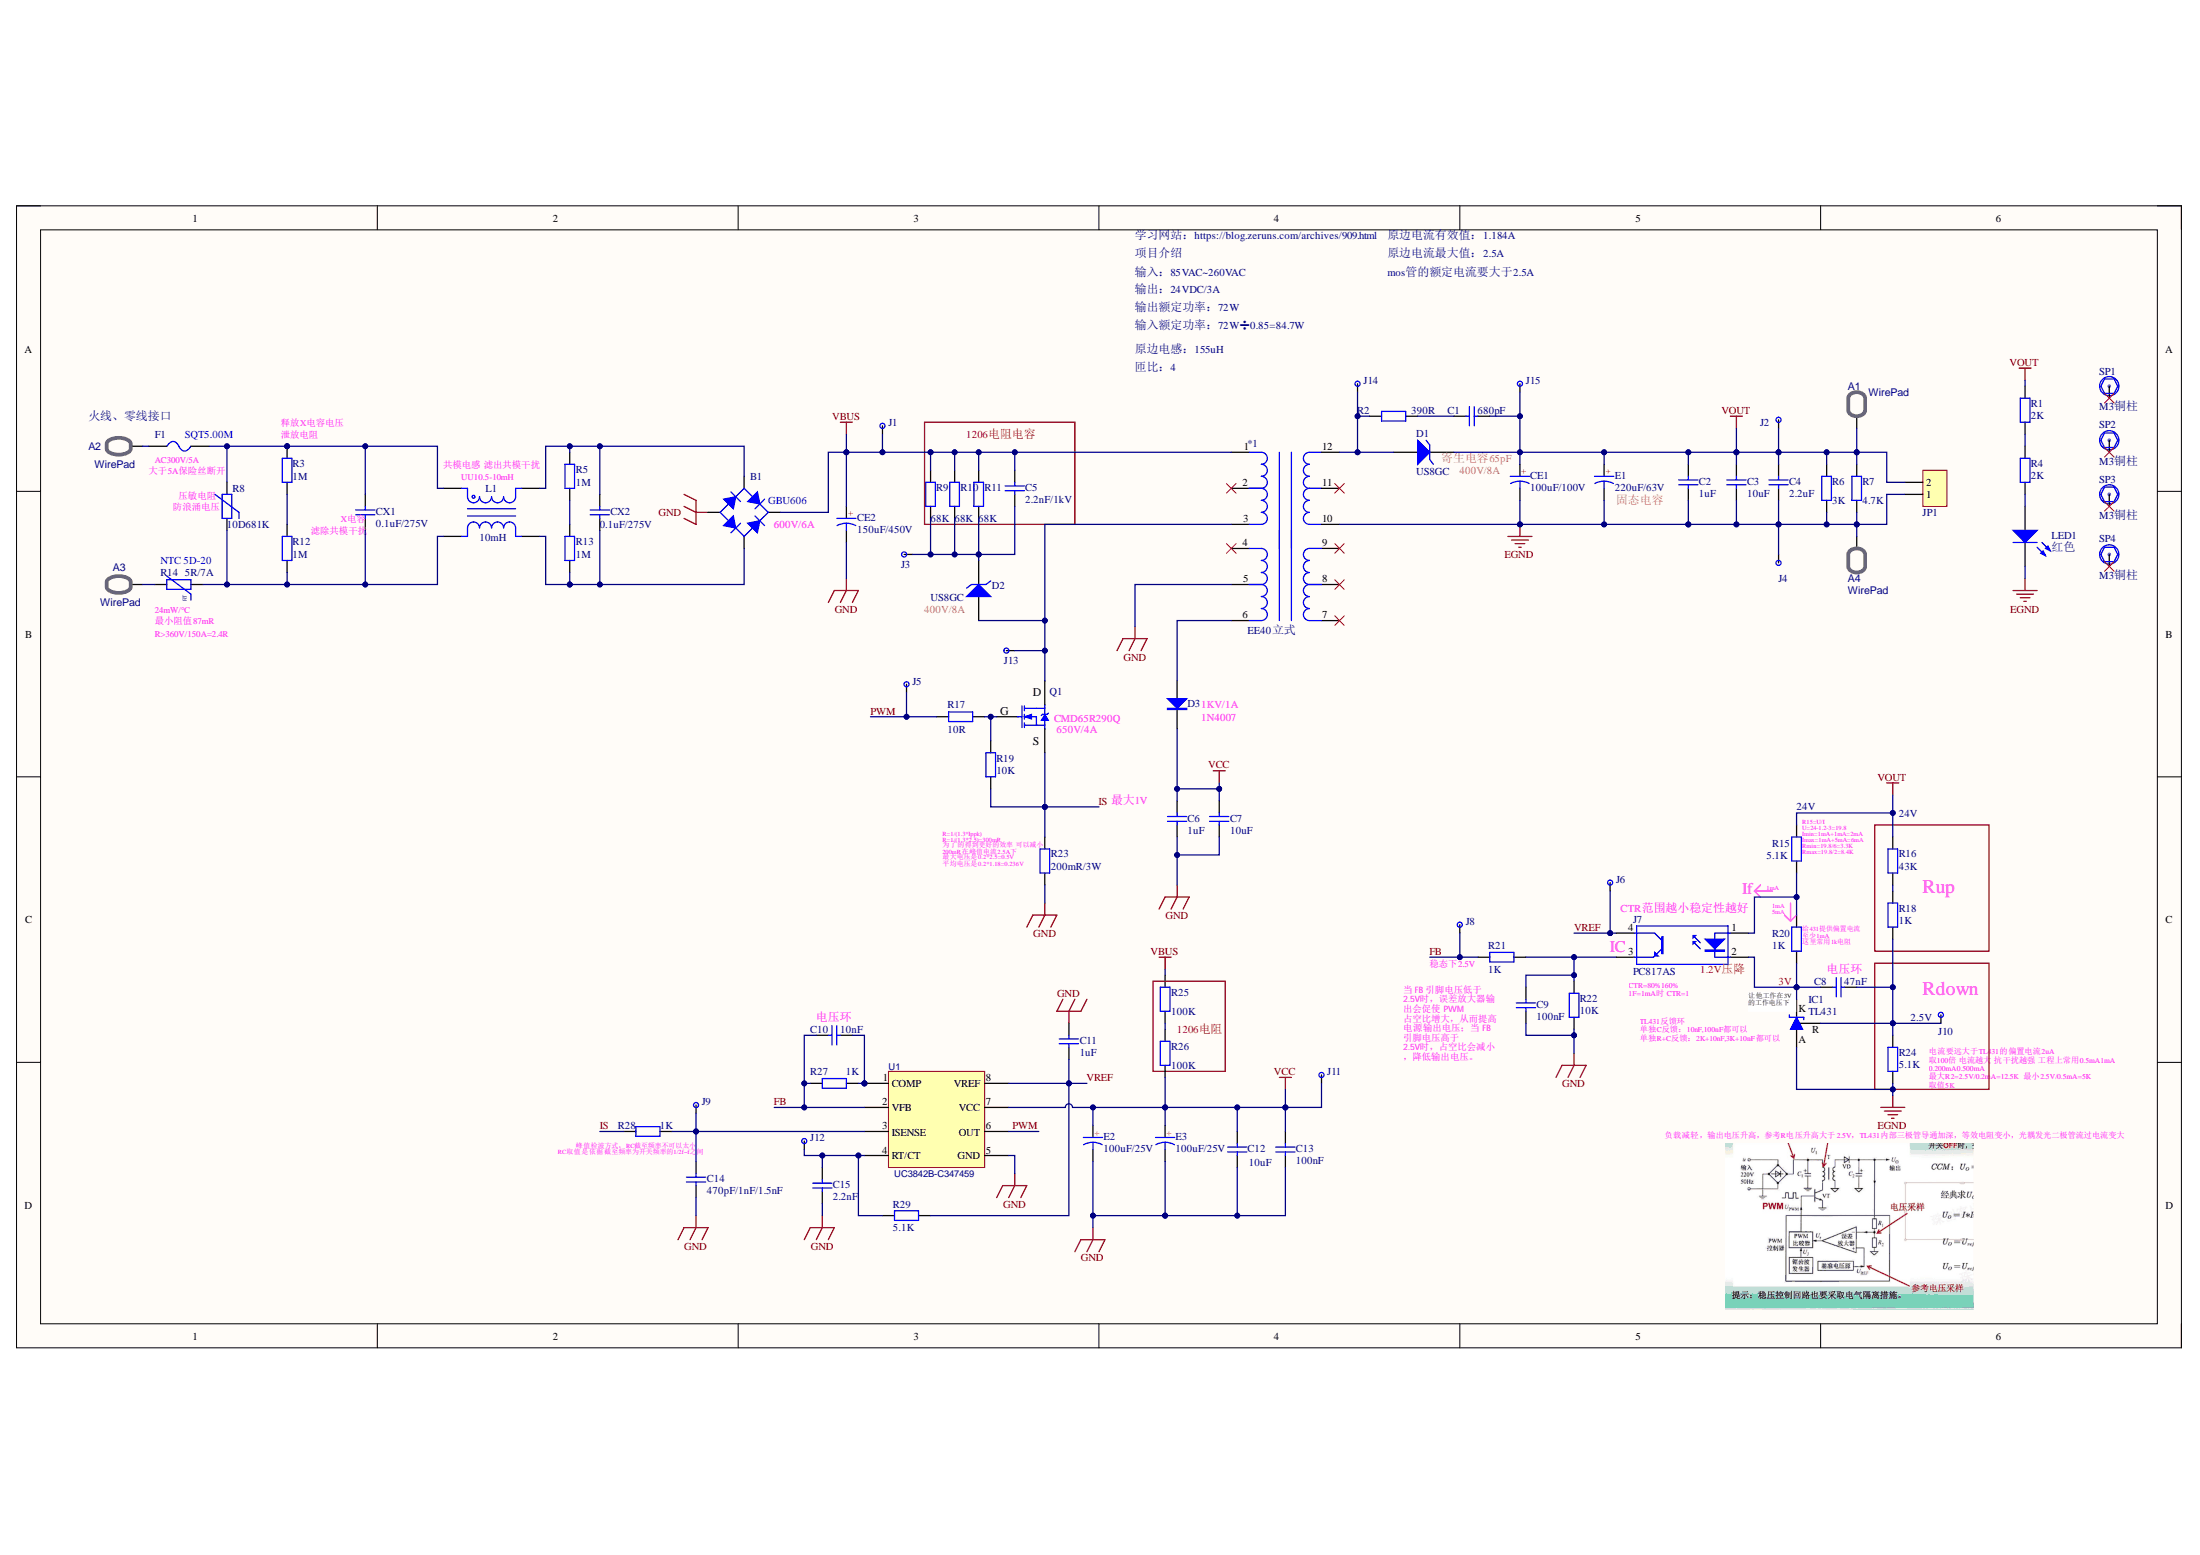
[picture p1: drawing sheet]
# Altium schematic sheet UC3842第三版.SchDoc
size 457 x 241 mm; SheetNumber: 1; SheetTotal: 1

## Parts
*1  EE40立式  [EE40立式]
A1  WirePad  [WirePad-4.5x7]  (no BOM)
A2  WirePad  [WirePad-4.5x7]  (no BOM)
A3  WirePad  [WirePad-4.5x7]  (no BOM)
A4  WirePad  [WirePad-4.5x7]  (no BOM)
B1  GBU606  [GBU]
C1  680pF  [C0805_L]
C2  1uF  [C0805_L]
C3  10uF  [C0805_L]
C4  2.2uF  [C0805_L]
C5  2.2nF/1kV  [C0805_L]
C6  1uF  [C0805_L]
C7  10uF  [C0805_L]
C8  47nF  [C0805_L]
C9  100nF  [C0805_L]
C10  10nF  [C0805_L]
C11  1uF  [C0805_L]
C12  10uF  [C0805_L]
C13  100nF  [C0805_L]
C14  470pF/1nF/1.5nF  [C0805_L]
C15  2.2nF  [C0805_L]
CE1  100uF/100V  [CE-5.0*10*16]
CE2  150uF/450V  [CE-7.5*18*35.5-H - BK]
CX1  0.1uF/275V  [CX 10*13*11]
CX2  0.1uF/275V  [CX 10*13*11]
D1  US8GC  [SMC]
D2  US8GC  [SMC]
D3  1N4007  [SMA]
E1  220uF/63V  [CT 5.0*10*13 - R]
E2  100uF/25V  [CE D(6.3*5.4)]
E3  100uF/25V  [CE D(6.3*5.4)]
F1  SQT5.00M  [FUSE-8.5x4.0-392Series]
IC1  TL431  [SOT23-3N]
J1  CHECK  [CHECK-A]  (value not drawn)
J2  CHECK  [CHECK-A]  (value not drawn)
J3  CHECK  [CHECK-A]  (value not drawn)
J4  CHECK  [CHECK-A]  (value not drawn)
J5  CHECK  [CHECK-A]  (value not drawn)
J6  CHECK  [CHECK-A]  (value not drawn)
J7  PC817AS  [SOP4-W2.54_M]
J8  CHECK  [CHECK-A]  (value not drawn)
J9  CHECK  [CHECK-A]  (value not drawn)
J10  CHECK  [CHECK-A]  (value not drawn)
J11  CHECK  [CHECK-A]  (value not drawn)
J12  CHECK  [CHECK-A]  (value not drawn)
J13  CHECK  [CHECK-A]  (value not drawn)
J14  CHECK  [CHECK-A]  (value not drawn)
J15  CHECK  [CHECK-A]  (value not drawn)
JP1  HDR-1X2  [KF301-5.0-2P]  (value not drawn)
L1  10mH  [UU9.8]
LED1  红色  [LED0805_G]
Q1  CMD65R290Q  [TO252]
R1  2K  [R0805_L]
R2  390R  [R0805_L]
R3  1M  [R1206_L]
R4  2K  [R0805_L]
R5  1M  [R1206_L]
R6  3K  [R1206_L]
R7  4.7K  [R1206_L]
R8  10D681K  [VDR 9D-4.5]
R9  68K  [R1206_L]
R10  68K  [R1206_L]
R11  68K  [R1206_L]
R12  1M  [R1206_L]
R13  1M  [R1206_L]
R14  5R/7A  [NTC-5D-20]
R15  5.1K  [R0805_L]
R16  43K  [R0805_L]
R17  10R  [R0805_L]
R18  1K  [R0805_L]
R19  10K  [R0805_L]
R20  1K  [R0805_L]
R21  1K  [R0805_L]
R22  10K  [R0805_L]
R23  200mR/3W  [R2512_M]
R24  5.1K  [R0805_L]
R25  100K  [R1206_L]
R26  100K  [R1206_L]
R27  1K  [R0805_L]
R28  1K  [R0805_L]
R29  5.1K  [R0805_L]
SP1  M3铜柱  [M3x9_L]
SP2  M3铜柱  [M3x9_L]
SP3  M3铜柱  [M3x9_L]
SP4  M3铜柱  [M3x9_L]
U1  UC3842B-C347459  [SOIC-8_150mil]

## Blocks framed on the sheet
1206电阻电容: C5 R9-R11
Rup: R16 R18
1206电阻: R25 R26
Rdown: J10 R24

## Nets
EGND: *1.10 A4.1 C2.1 C3.1 C4.1 CE1.2 E1.2 IC1.3(A) J4.1 JP1.1 LED1.2(K) R6.1 R7.1 R24.1
GND: *1.5 B1.DC- C6.1 C7.1 C9.2 C11.1 C12.2 C13.2 C14.1 C15.1 CE2.2 E2.2 E3.2 R22.2 R23.1 U1.5(GND)
VBUS: *1.1 B1.DC+ C5.2 CE2.1 J1.1 R9.2 R10.2 R11.2 R25.2
VCC: C6.2 C7.2 C12.1 C13.1 D3.2(K) E2.1 E3.1 J11.1 R26.1 U1.7(VCC)
VOUT: A1.1 C1.1 C2.2 C3.2 C4.2 CE1.1 D1.2(K) E1.1 J2.1 J15.1 JP1.2 R1.2 R6.2 R7.2 R15.2 R16.2
FB: C10.2 J8.1 R21.2 R27.1 U1.2(VFB)
IS: Q1.3(S) R19.2 R23.2 R28.1
PWM: J5.1 R17.2 U1.6(OUT)
VREF: C11.2 J6.1 J7.4(C) R29.2 U1.8(VREF)
Net*1_3: *1.3 D2.1(A) J13.1 Q1.2
Net*1_6: *1.6 D3.1(A)
Net*1_12: *1.12 D1.1(A) J14.1 R2.2
NetA2_1: A2.1 F1.2
NetA3_1: A3.1 R14.2
NetB1_AC1: B1.AC1 CX2.2 L1.2 R5.2
NetB1_AC2: B1.AC2 CX2.1 L1.3 R13.1
NetC1_2: C1.2 R2.1
NetC5_1: C5.1 D2.2(K) J3.1 R9.1 R10.1 R11.1
NetC8_1: C8.1 IC1.1(R) J10.1 R18.1 R24.2
NetC8_2: C8.2 IC1.2(K) J7.2(K) R20.1
NetC9_1: C9.1 J7.3(E) R21.1 R22.1
NetC10_1: C10.1 R27.2 U1.1(COMP)
NetC14_2: C14.2 J9.1 R28.2 U1.3(ISENSE)
NetC15_2: C15.2 J12.1 R29.1 U1.4(RT/CT)
NetCX1_1: CX1.1 L1.4 R8.1 R12.1 R14.1
NetCX1_2: CX1.2 F1.1 L1.1 R3.2 R8.2
NetJ7_1: J7.1(A) R15.1 R20.2
NetLED1_1: LED1.1(A) R4.1
NetQ1_1: Q1.1(G) R17.1 R19.1
NetR1_1: R1.1 R4.2
NetR3_1: R3.1 R12.2
NetR5_1: R5.1 R13.2
NetR16_1: R16.1 R18.2
NetR25_1: R25.1 R26.2

Not connected (* = marked no-connect by the designer): *1 2* 4* 7* 8* 9* 11*; SP1 1*; SP2 1*; SP3 1*; SP4 1*

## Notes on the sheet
- 学习网站：https://blog.zeruns.com/archives/909.html
- 项目介绍
- 输入：85VAC|60VAC
- 输出：24VDC/3A
- 原边电流有效值：1.184A
- mos管的额定电流要大于2.5A
- 原边电流最大值：2.5A
- 输出额定功率：72W
- 输入额定功率：72W➗0.85=84.7W
- 原边电感：155uH
- 匝比：4
- (near A2) 火线、零线接口
- (near F1) AC300V/5A
- (near R3) 泄放电阻
- (near R3) 释放X电容电压
- (near L1) 共模电感 滤出共模干扰
- (near D1) 寄生电容65pF
- 大于5A保险丝断开
- (near R8) 防浪涌电压
- 压敏电阻
- 滤除共模干扰
- (near CX1) X电容
- (near L1) UU10.5-10mH
- (near B1) 600V/6A
- 400V/8A
- (near E1) 固态电容
- (near R14) NTC 5D-20
- R>360V/150A=2.4R
- 24mW/℃
- 最小阻值87mR
- (near D2) 400V/8A
- (near D3) 1KV/1A
- (near Q1) 650V/4A
- (near C6) 最大1V
- (near R15) 24V
- (near R15) R15=U/I
- (near R15) U=24-1.2-3=19.8
- (near R16) 24V
- 200mR在峰值电流2.5A下
- (near R23) 最大电压是0.2*2.5=0.5V
- (near R23) 平均电压是0.2*1.18=0.236V
- R=1/(1.3*Ippk)
- R=1/(1.3*2.5)=300mR
- 为了的得到更好的效率 可以减小
- If
- 1mA
- (near R15) Imin=1mA+1mA=2mA
- (near R15) Imax=1mA+5mA=6mA
- (near R15) Rmin=19.8/6=3.3K
- (near R15) Rmax=19.8/2=8.4K
- (near J7) IC
- CTR范围越小稳定性越好
- (near R20) 1mA
- (near R20) 5mA
- (near R20) 给431提供偏置电流
- (near R20) 至少1mA
- (near R20) 这里常用1k电阻
- 稳态下2.5V
- (near J7) CTR=80%160%
  1F=1mA时 CTR=1
- (near J7) 1.2V压降
- (near IC1) 让他工作在3V的工作电压下
- 3V
- (near C8) 电压环
- (near C10) 电压环
- 当 FB 引脚电压低于 2.5V时，误差放大器输出会促使 PWM 占空比增大，从而提高电源输出电压；当 FB 引脚电压高于 2.5V时，占空比会减小，降低输出电压。
- (near IC1) TL431反馈环
  单独C反馈：10nF,100nF都可以
  单独R+C反馈：2K+10nF,3K+10nF都可以
- (near J10) 2.5V
- 电流要远大于TL431的偏置电流2uA
  取100倍 电流越大 抗干扰越强 工程上常用0.5mA~
  mA
  0.200mA~0.500mA
  最大R2=2.5V/0.2mA=12.5K  最小2.5V/0.5mA=5K
  取值5K
- (near R28) RC取值是依据截至频率为开关频率的1/2f~f之间
- (near R28) 峰值检波方式，RC截至频率不可以太小
- 负载减轻，输出电压升高，参考R电压升高大于2.5V，TL431内部三极管导通加深，等效电阻变小，光耦发光二极管流过电流变大。
